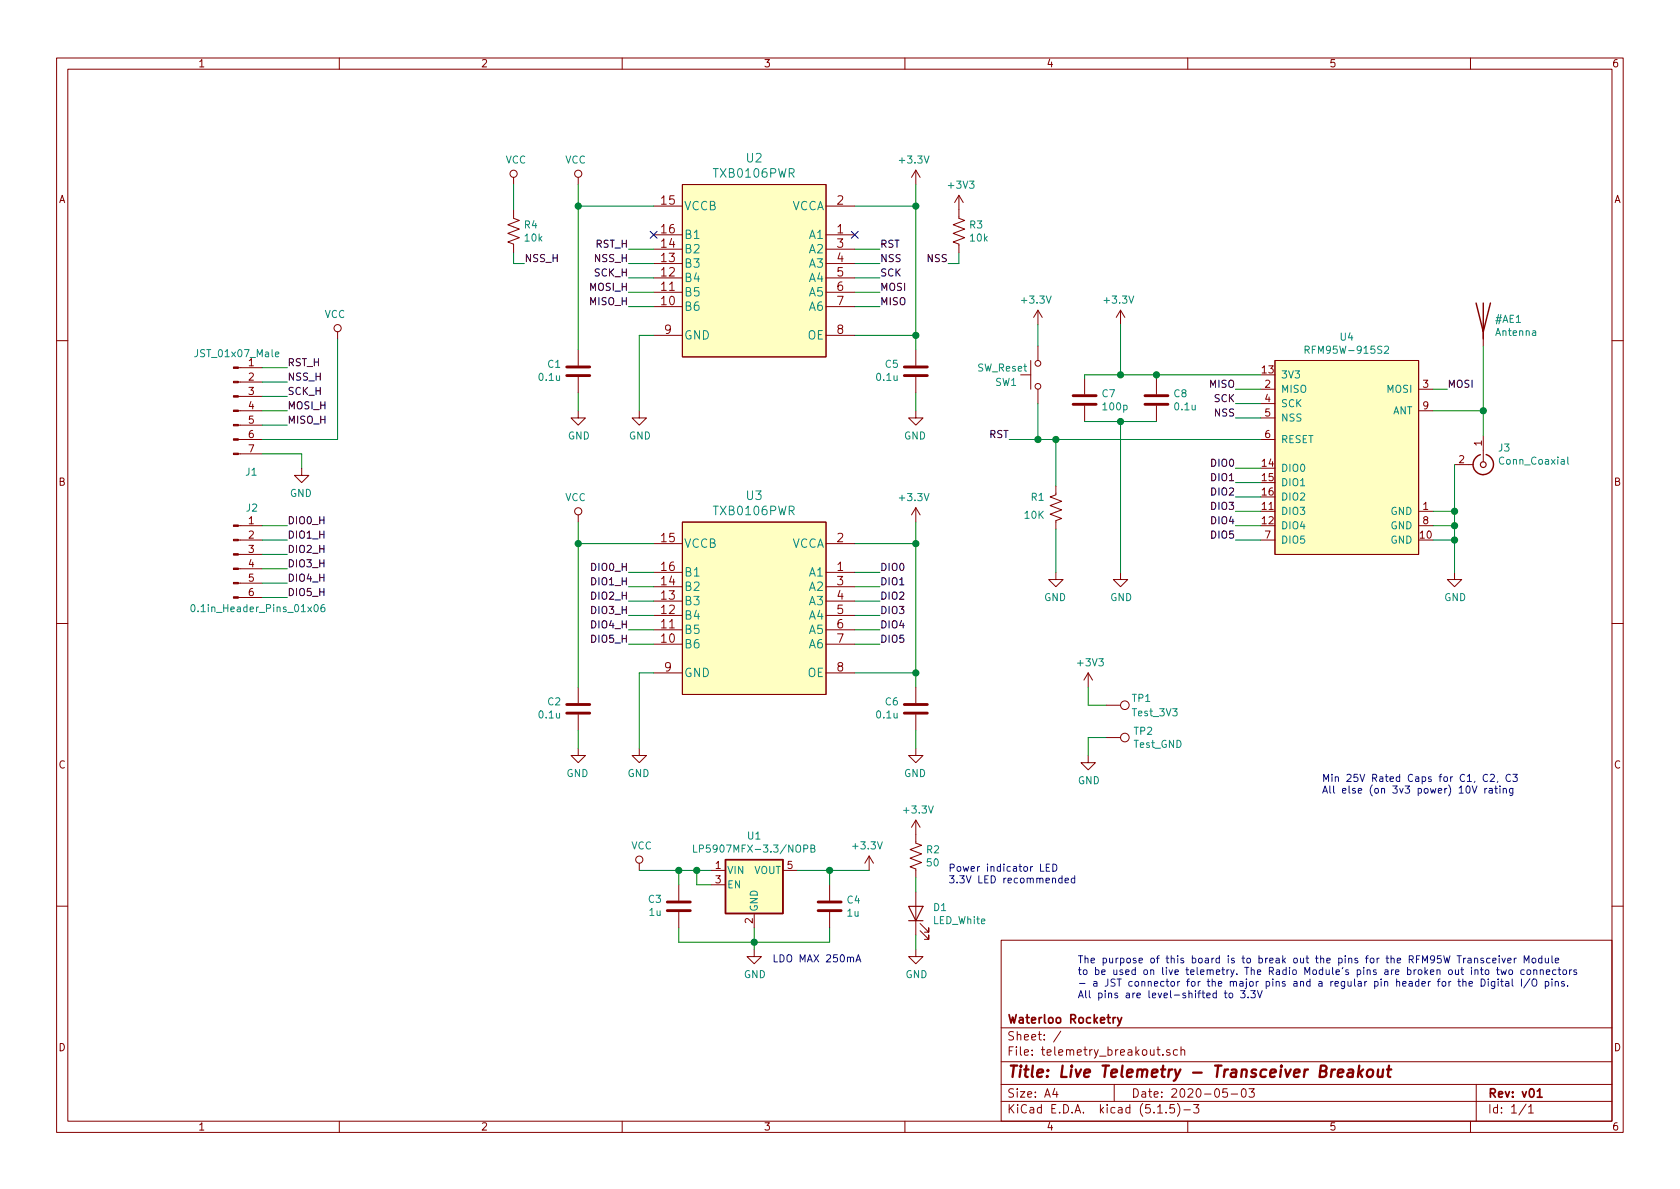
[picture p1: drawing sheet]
EESchema Schematic File Version 4
EELAYER 30 0
EELAYER END
$Descr A4 11693 8268
encoding utf-8
Sheet 1 1
Title "Live Telemetry - Transceiver Breakout"
Date "2020-05-03"
Rev "v01"
Comp "Waterloo Rocketry"
Comment1 ""
Comment2 ""
Comment3 ""
Comment4 ""
$EndDescr
Wire Wire Line
	5950 1925 6125 1925
$Comp
L power:GND #PWR0102
U 1 1
P 4450 2850
F 0 "#PWR0102" H 4450 2600 50  0001 C CNN
F 1 "GND" H 4455 2677 50  0000 C CNN
F 2 "" H 4450 2850 50  0001 C CNN
F 3 "" H 4450 2850 50  0001 C CNN
	1    4450 2850
	1    0    0    -1  
$EndComp
Wire Wire Line
	5950 1725 6125 1725
Wire Wire Line
	5950 1825 6125 1825
Wire Wire Line
	5950 2025 6125 2025
Text Label 6125 1725 0    50   ~ 0
RST
Text Label 6125 2025 0    50   ~ 0
MOSI
Text Label 6125 2125 0    50   ~ 0
MISO
Text Label 6125 1825 0    50   ~ 0
NSS
Text Label 6125 1925 0    50   ~ 0
SCK
Wire Wire Line
	5950 3975 6125 3975
Wire Wire Line
	5950 4075 6125 4075
Wire Wire Line
	5950 4175 6125 4175
Wire Wire Line
	5950 4275 6125 4275
Wire Wire Line
	5950 4375 6125 4375
Wire Wire Line
	5950 4475 6125 4475
Text Label 6125 3975 0    50   ~ 0
DIO0
Text Label 6125 4075 0    50   ~ 0
DIO1
Text Label 6125 4175 0    50   ~ 0
DIO2
Text Label 6125 4275 0    50   ~ 0
DIO3
Text Label 6125 4375 0    50   ~ 0
DIO4
Text Label 6125 4475 0    50   ~ 0
DIO5
$Comp
L power:GND #PWR0104
U 1 1
P 5250 6600
F 0 "#PWR0104" H 5250 6350 50  0001 C CNN
F 1 "GND" H 5255 6427 50  0000 C CNN
F 2 "" H 5250 6600 50  0001 C CNN
F 3 "" H 5250 6600 50  0001 C CNN
	1    5250 6600
	1    0    0    -1  
$EndComp
$Comp
L Device:C C3
U 1 1
P 4725 6300
F 0 "C3" H 4611 6254 50  0000 R CNN
F 1 "1u" H 4611 6345 50  0000 R CNN
F 2 "Capacitor_SMD:C_0805_2012Metric_Pad1.15x1.40mm_HandSolder" H 4763 6150 50  0001 C CNN
F 3 "~" H 4725 6300 50  0001 C CNN
	1    4725 6300
	1    0    0    1   
$EndComp
$Comp
L Device:C C4
U 1 1
P 5775 6300
F 0 "C4" H 5890 6346 50  0000 L CNN
F 1 "1u" H 5890 6255 50  0000 L CNN
F 2 "Capacitor_SMD:C_0805_2012Metric_Pad1.15x1.40mm_HandSolder" H 5813 6150 50  0001 C CNN
F 3 "~" H 5775 6300 50  0001 C CNN
	1    5775 6300
	1    0    0    -1  
$EndComp
$Comp
L power:VCC #PWR0105
U 1 1
P 4450 6050
F 0 "#PWR0105" H 4450 5900 50  0001 C CNN
F 1 "VCC" H 4467 6223 50  0000 C CNN
F 2 "" H 4450 6050 50  0001 C CNN
F 3 "" H 4450 6050 50  0001 C CNN
	1    4450 6050
	1    0    0    -1  
$EndComp
Wire Wire Line
	5550 6050 5775 6050
Wire Wire Line
	4450 6050 4725 6050
Wire Wire Line
	4725 6150 4725 6050
Connection ~ 4725 6050
Wire Wire Line
	4725 6050 4850 6050
Wire Wire Line
	5775 6150 5775 6050
Connection ~ 5775 6050
Wire Wire Line
	5775 6050 6050 6050
Wire Wire Line
	5250 6550 5250 6600
$Comp
L canhw:TXB0106PWR U3
U 1 1
P 5250 4275
F 0 "U3" H 5250 5112 60  0000 C CNN
F 1 "TXB0106PWR" H 5250 5006 60  0000 C CNN
F 2 "Package_SO:TSSOP-16_4.4x5mm_P0.65mm" H 5250 4215 60  0001 C CNN
F 3 "http://www.ti.com/lit/ds/symlink/txb0106.pdf?ts=1588535347449" H 5250 5006 60  0001 C CNN
	1    5250 4275
	-1   0    0    -1  
$EndComp
$Comp
L canhw:TXB0106PWR U2
U 1 1
P 5250 1925
F 0 "U2" H 5250 2762 60  0000 C CNN
F 1 "TXB0106PWR" H 5250 2656 60  0000 C CNN
F 2 "Package_SO:TSSOP-16_4.4x5mm_P0.65mm" H 5250 1865 60  0001 C CNN
F 3 "http://www.ti.com/lit/ds/symlink/txb0106.pdf?ts=1588535347449" H 5250 2656 60  0001 C CNN
	1    5250 1925
	-1   0    0    -1  
$EndComp
Wire Wire Line
	4550 2025 4375 2025
Wire Wire Line
	4550 1925 4375 1925
Wire Wire Line
	4550 1825 4375 1825
Wire Wire Line
	4550 1725 4375 1725
Wire Wire Line
	2000 4150 1825 4150
Wire Wire Line
	2000 4050 1825 4050
Wire Wire Line
	2000 3950 1825 3950
Wire Wire Line
	2000 3650 1825 3650
Wire Wire Line
	2000 3750 1825 3750
Wire Wire Line
	2000 3850 1825 3850
$Comp
L power:GND #PWR0107
U 1 1
P 4450 5200
F 0 "#PWR0107" H 4450 4950 50  0001 C CNN
F 1 "GND" H 4455 5027 50  0000 C CNN
F 2 "" H 4450 5200 50  0001 C CNN
F 3 "" H 4450 5200 50  0001 C CNN
	1    4450 5200
	-1   0    0    -1  
$EndComp
$Comp
L Device:C C2
U 1 1
P 4025 4925
F 0 "C2" H 3910 4879 50  0000 R CNN
F 1 "0.1u" H 3910 4970 50  0000 R CNN
F 2 "Capacitor_SMD:C_0805_2012Metric_Pad1.15x1.40mm_HandSolder" H 4063 4775 50  0001 C CNN
F 3 "~" H 4025 4925 50  0001 C CNN
	1    4025 4925
	1    0    0    1   
$EndComp
$Comp
L Device:C C6
U 1 1
P 6375 4925
F 0 "C6" H 6260 4879 50  0000 R CNN
F 1 "0.1u" H 6260 4970 50  0000 R CNN
F 2 "Capacitor_SMD:C_0805_2012Metric_Pad1.15x1.40mm_HandSolder" H 6413 4775 50  0001 C CNN
F 3 "~" H 6375 4925 50  0001 C CNN
	1    6375 4925
	1    0    0    1   
$EndComp
Wire Wire Line
	6375 3775 6375 4675
$Comp
L power:GND #PWR0108
U 1 1
P 6375 5200
F 0 "#PWR0108" H 6375 4950 50  0001 C CNN
F 1 "GND" H 6380 5027 50  0000 C CNN
F 2 "" H 6375 5200 50  0001 C CNN
F 3 "" H 6375 5200 50  0001 C CNN
	1    6375 5200
	-1   0    0    -1  
$EndComp
Wire Wire Line
	4550 3775 4025 3775
Wire Wire Line
	6375 5075 6375 5200
$Comp
L power:+3.3V #PWR0109
U 1 1
P 6375 3625
F 0 "#PWR0109" H 6375 3475 50  0001 C CNN
F 1 "+3.3V" H 6390 3798 50  0000 C CNN
F 2 "" H 6375 3625 50  0001 C CNN
F 3 "" H 6375 3625 50  0001 C CNN
	1    6375 3625
	-1   0    0    -1  
$EndComp
Wire Wire Line
	6375 3625 6375 3775
Connection ~ 6375 3775
$Comp
L power:VCC #PWR0110
U 1 1
P 4025 3625
F 0 "#PWR0110" H 4025 3475 50  0001 C CNN
F 1 "VCC" H 4042 3798 50  0000 C CNN
F 2 "" H 4025 3625 50  0001 C CNN
F 3 "" H 4025 3625 50  0001 C CNN
	1    4025 3625
	-1   0    0    -1  
$EndComp
Wire Wire Line
	4025 3625 4025 3775
$Comp
L power:GND #PWR0111
U 1 1
P 6375 2850
F 0 "#PWR0111" H 6375 2600 50  0001 C CNN
F 1 "GND" H 6380 2677 50  0000 C CNN
F 2 "" H 6375 2850 50  0001 C CNN
F 3 "" H 6375 2850 50  0001 C CNN
	1    6375 2850
	-1   0    0    -1  
$EndComp
$Comp
L power:+3.3V #PWR0112
U 1 1
P 6375 1275
F 0 "#PWR0112" H 6375 1125 50  0001 C CNN
F 1 "+3.3V" H 6390 1448 50  0000 C CNN
F 2 "" H 6375 1275 50  0001 C CNN
F 3 "" H 6375 1275 50  0001 C CNN
	1    6375 1275
	-1   0    0    -1  
$EndComp
Wire Wire Line
	6375 1275 6375 1425
Wire Wire Line
	6375 1425 6375 2325
Connection ~ 6375 1425
Text Label 2000 3650 0    50   ~ 0
DIO0_H
Text Label 2000 3750 0    50   ~ 0
DIO1_H
Text Label 2000 3850 0    50   ~ 0
DIO2_H
Text Label 2000 3950 0    50   ~ 0
DIO3_H
Text Label 2000 4050 0    50   ~ 0
DIO4_H
Text Label 2000 4150 0    50   ~ 0
DIO5_H
$Comp
L power:VCC #PWR0114
U 1 1
P 4025 1275
F 0 "#PWR0114" H 4025 1125 50  0001 C CNN
F 1 "VCC" H 4042 1448 50  0000 C CNN
F 2 "" H 4025 1275 50  0001 C CNN
F 3 "" H 4025 1275 50  0001 C CNN
	1    4025 1275
	-1   0    0    -1  
$EndComp
$Comp
L Device:C C1
U 1 1
P 4025 2575
F 0 "C1" H 3910 2529 50  0000 R CNN
F 1 "0.1u" H 3910 2620 50  0000 R CNN
F 2 "Capacitor_SMD:C_0805_2012Metric_Pad1.15x1.40mm_HandSolder" H 4063 2425 50  0001 C CNN
F 3 "~" H 4025 2575 50  0001 C CNN
	1    4025 2575
	1    0    0    1   
$EndComp
Wire Wire Line
	4550 2325 4450 2325
Wire Wire Line
	4025 1425 4025 2425
Wire Wire Line
	4550 1425 4025 1425
Wire Wire Line
	4025 1275 4025 1425
Connection ~ 4025 1425
$Comp
L Connector:Conn_01x06_Male J2
U 1 1
P 1625 3850
F 0 "J2" H 1800 4175 50  0000 R CNN
F 1 "0.1in_Header_Pins_01x06" H 2275 3475 50  0000 R CNN
F 2 "Connector_PinSocket_2.54mm:PinSocket_1x06_P2.54mm_Vertical" H 1625 3850 50  0001 C CNN
F 3 "~" H 1625 3850 50  0001 C CNN
	1    1625 3850
	1    0    0    -1  
$EndComp
$Comp
L Regulator_Linear:AP2112K-3.3 U1
U 1 1
P 5250 6150
F 0 "U1" H 5250 6492 50  0000 C CNN
F 1 "LP5907MFX-3.3/NOPB" H 5250 6401 50  0000 C CNN
F 2 "Package_TO_SOT_SMD:SOT-23-5_HandSoldering" H 5250 6475 50  0001 C CNN
F 3 "http://www.ti.com/lit/ds/symlink/lp5907.pdf?ts=1588541953645" H 5250 6250 50  0001 C CNN
	1    5250 6150
	1    0    0    -1  
$EndComp
Wire Wire Line
	4725 6450 4725 6550
Wire Wire Line
	4725 6550 5250 6550
Wire Wire Line
	5775 6450 5775 6550
Wire Wire Line
	5775 6550 5250 6550
Connection ~ 5250 6550
Wire Wire Line
	5250 6450 5250 6550
Wire Wire Line
	4950 6150 4850 6150
Wire Wire Line
	4850 6150 4850 6050
Connection ~ 4850 6050
Wire Wire Line
	4850 6050 4950 6050
Wire Wire Line
	4450 2325 4450 2850
$Comp
L power:GND #PWR0103
U 1 1
P 4025 2850
F 0 "#PWR0103" H 4025 2600 50  0001 C CNN
F 1 "GND" H 4030 2677 50  0000 C CNN
F 2 "" H 4025 2850 50  0001 C CNN
F 3 "" H 4025 2850 50  0001 C CNN
	1    4025 2850
	1    0    0    -1  
$EndComp
Wire Wire Line
	4025 2725 4025 2850
Wire Wire Line
	6375 2725 6375 2850
$Comp
L Device:C C5
U 1 1
P 6375 2575
F 0 "C5" H 6260 2529 50  0000 R CNN
F 1 "0.1u" H 6260 2620 50  0000 R CNN
F 2 "Capacitor_SMD:C_0805_2012Metric_Pad1.15x1.40mm_HandSolder" H 6413 2425 50  0001 C CNN
F 3 "~" H 6375 2575 50  0001 C CNN
	1    6375 2575
	1    0    0    1   
$EndComp
Wire Wire Line
	5950 1425 6375 1425
Wire Wire Line
	5950 2325 6375 2325
Connection ~ 6375 2325
Wire Wire Line
	6375 2325 6375 2425
Wire Wire Line
	4375 4475 4550 4475
Wire Wire Line
	4550 4375 4375 4375
Wire Wire Line
	4550 4275 4375 4275
Wire Wire Line
	4550 4175 4375 4175
Wire Wire Line
	4550 4075 4375 4075
Wire Wire Line
	4550 3975 4375 3975
Text Label 4375 4475 2    50   ~ 0
DIO5_H
Text Label 4375 4375 2    50   ~ 0
DIO4_H
Text Label 4375 4275 2    50   ~ 0
DIO3_H
Text Label 4375 4175 2    50   ~ 0
DIO2_H
Text Label 4375 4075 2    50   ~ 0
DIO1_H
Text Label 4375 3975 2    50   ~ 0
DIO0_H
Wire Wire Line
	4550 4675 4450 4675
Wire Wire Line
	4450 4675 4450 5200
Wire Wire Line
	5950 3775 6375 3775
Wire Wire Line
	4025 3775 4025 4775
Connection ~ 4025 3775
$Comp
L power:GND #PWR0106
U 1 1
P 4025 5200
F 0 "#PWR0106" H 4025 4950 50  0001 C CNN
F 1 "GND" H 4030 5027 50  0000 C CNN
F 2 "" H 4025 5200 50  0001 C CNN
F 3 "" H 4025 5200 50  0001 C CNN
	1    4025 5200
	-1   0    0    -1  
$EndComp
Wire Wire Line
	4025 5075 4025 5200
Wire Wire Line
	5950 4675 6375 4675
Connection ~ 6375 4675
Wire Wire Line
	6375 4675 6375 4775
$Comp
L power:+3.3V #PWR0119
U 1 1
P 6050 6050
F 0 "#PWR0119" H 6050 5900 50  0001 C CNN
F 1 "+3.3V" H 6065 6223 50  0000 C CNN
F 2 "" H 6050 6050 50  0001 C CNN
F 3 "" H 6050 6050 50  0001 C CNN
	1    6050 6050
	-1   0    0    -1  
$EndComp
Wire Wire Line
	4550 2125 4375 2125
Wire Wire Line
	5950 2125 6125 2125
NoConn ~ 5950 1625
NoConn ~ 4550 1625
Text Label 4375 2025 2    50   ~ 0
MOSI_H
Text Label 4375 2125 2    50   ~ 0
MISO_H
Text Label 4375 1925 2    50   ~ 0
SCK_H
Text Label 4375 1825 2    50   ~ 0
NSS_H
$Comp
L power:GND #PWR0115
U 1 1
P 2100 3250
F 0 "#PWR0115" H 2100 3000 50  0001 C CNN
F 1 "GND" H 2105 3077 50  0000 C CNN
F 2 "" H 2100 3250 50  0001 C CNN
F 3 "" H 2100 3250 50  0001 C CNN
	1    2100 3250
	-1   0    0    -1  
$EndComp
$Comp
L Connector:Conn_01x07_Male J1
U 1 1
P 1625 2850
F 0 "J1" H 1750 2425 50  0000 C CNN
F 1 "JST_01x07_Male" H 1650 3250 50  0000 C CNN
F 2 "Connector_JST:JST_XH_B7B-XH-A_1x07_P2.50mm_Vertical" H 1625 2850 50  0001 C CNN
F 3 "~" H 1625 2850 50  0001 C CNN
	1    1625 2850
	1    0    0    -1  
$EndComp
Text Label 2000 2850 0    50   ~ 0
MOSI_H
Text Label 2000 2950 0    50   ~ 0
MISO_H
Text Label 2000 2750 0    50   ~ 0
SCK_H
Wire Wire Line
	1825 2950 2000 2950
Wire Wire Line
	2000 2850 1825 2850
Wire Wire Line
	1825 2750 2000 2750
Text Label 2000 2550 0    50   ~ 0
RST_H
Text Label 4375 1725 2    50   ~ 0
RST_H
Wire Wire Line
	2100 3250 2100 3150
Wire Wire Line
	2100 3150 1825 3150
Wire Wire Line
	1825 2550 2000 2550
Text Notes 7500 6950 0    50   ~ 0
The purpose of this board is to break out the pins for the RFM95W Transceiver Module \nto be used on live telemetry. The Radio Module's pins are broken out into two connectors \n- a JST connector for the major pins and a regular pin header for the Digital I/O pins. \nAll pins are level-shifted to 3.3V
$Comp
L power:+3.3V #PWR01
U 1 1
P 6375 5800
F 0 "#PWR01" H 6375 5650 50  0001 C CNN
F 1 "+3.3V" H 6390 5973 50  0000 C CNN
F 2 "" H 6375 5800 50  0001 C CNN
F 3 "" H 6375 5800 50  0001 C CNN
	1    6375 5800
	1    0    0    -1  
$EndComp
$Comp
L power:GND #PWR02
U 1 1
P 6375 6600
F 0 "#PWR02" H 6375 6350 50  0001 C CNN
F 1 "GND" H 6380 6427 50  0000 C CNN
F 2 "" H 6375 6600 50  0001 C CNN
F 3 "" H 6375 6600 50  0001 C CNN
	1    6375 6600
	1    0    0    -1  
$EndComp
Wire Wire Line
	6375 6100 6375 6200
Wire Wire Line
	6375 6500 6375 6600
Wire Wire Line
	7225 3050 7025 3050
Connection ~ 7225 3050
Wire Wire Line
	7225 2800 7225 3050
Wire Wire Line
	7350 3050 7350 3375
Wire Wire Line
	7350 3050 7225 3050
Wire Wire Line
	7225 2250 7225 2400
Wire Wire Line
	7350 3675 7350 3975
$Comp
L power:+3.3V #PWR0117
U 1 1
P 7225 2250
F 0 "#PWR0117" H 7225 2100 50  0001 C CNN
F 1 "+3.3V" H 7240 2423 50  0000 C CNN
F 2 "" H 7225 2250 50  0001 C CNN
F 3 "" H 7225 2250 50  0001 C CNN
	1    7225 2250
	-1   0    0    -1  
$EndComp
$Comp
L Switch:SW_Push SW1
U 1 1
P 7225 2600
F 0 "SW1" V 7275 2900 50  0000 R CNN
F 1 "SW_Reset" V 7175 3025 50  0000 R CNN
F 2 "Button_Switch_SMD:SW_Push_1P1T_NO_6x6mm_H9.5mm" H 7225 2800 50  0001 C CNN
F 3 "~" H 7225 2800 50  0001 C CNN
	1    7225 2600
	0    -1   1    0   
$EndComp
$Comp
L Device:R_US R1
U 1 1
P 7350 3525
F 0 "R1" H 7425 3600 50  0000 L CNN
F 1 "10K" H 7425 3475 50  0000 L CNN
F 2 "Resistor_SMD:R_0805_2012Metric_Pad1.15x1.40mm_HandSolder" V 7390 3515 50  0001 C CNN
F 3 "~" H 7350 3525 50  0001 C CNN
	1    7350 3525
	-1   0    0    -1  
$EndComp
$Comp
L power:GND #PWR0113
U 1 1
P 7350 3975
F 0 "#PWR0113" H 7350 3725 50  0001 C CNN
F 1 "GND" H 7355 3802 50  0000 C CNN
F 2 "" H 7350 3975 50  0001 C CNN
F 3 "" H 7350 3975 50  0001 C CNN
	1    7350 3975
	-1   0    0    -1  
$EndComp
Text Label 7025 3050 2    50   ~ 0
RST
Connection ~ 7350 3050
$Comp
L power:+3.3V #PWR0118
U 1 1
P 7800 2250
F 0 "#PWR0118" H 7800 2100 50  0001 C CNN
F 1 "+3.3V" H 7815 2423 50  0000 C CNN
F 2 "" H 7800 2250 50  0001 C CNN
F 3 "" H 7800 2250 50  0001 C CNN
	1    7800 2250
	-1   0    0    -1  
$EndComp
Wire Wire Line
	7800 2250 7800 2600
Connection ~ 10325 2850
Wire Wire Line
	10325 2400 10325 2850
$Comp
L Device:Antenna #AE1
U 1 1
P 10325 2200
F 0 "#AE1" H 10405 2189 50  0000 L CNN
F 1 "Antenna" H 10405 2098 50  0000 L CNN
F 2 "" H 10325 2200 50  0001 C CNN
F 3 "~" H 10325 2200 50  0001 C CNN
	1    10325 2200
	1    0    0    -1  
$EndComp
Wire Wire Line
	9975 2700 10075 2700
Text Label 10075 2700 0    50   ~ 0
MOSI
Text Label 8600 2900 2    50   ~ 0
NSS
Text Label 8600 2800 2    50   ~ 0
SCK
Text Label 8600 2700 2    50   ~ 0
MISO
Wire Wire Line
	8775 2900 8600 2900
Wire Wire Line
	8775 2800 8600 2800
Wire Wire Line
	8775 2700 8600 2700
Text Label 8600 3750 2    50   ~ 0
DIO5
Text Label 8600 3650 2    50   ~ 0
DIO4
Text Label 8600 3550 2    50   ~ 0
DIO3
Text Label 8600 3450 2    50   ~ 0
DIO2
Text Label 8600 3350 2    50   ~ 0
DIO1
Text Label 8600 3250 2    50   ~ 0
DIO0
Wire Wire Line
	8775 3750 8600 3750
Wire Wire Line
	8775 3650 8600 3650
Wire Wire Line
	8775 3550 8600 3550
Wire Wire Line
	8775 3450 8600 3450
Wire Wire Line
	8775 3350 8600 3350
Wire Wire Line
	8775 3250 8600 3250
Wire Wire Line
	10325 2850 10325 3025
$Comp
L Connector:Conn_Coaxial J3
U 1 1
P 10325 3225
F 0 "J3" V 10207 3325 50  0000 L CNN
F 1 "Conn_Coaxial" V 10298 3325 50  0000 L CNN
F 2 "canhw:RF_connector_SMA_3-1478978-1_BIG_PADS" H 10325 3225 50  0001 C CNN
F 3 " ~" H 10325 3225 50  0001 C CNN
	1    10325 3225
	0    1    1    0   
$EndComp
Wire Wire Line
	9975 2850 10325 2850
Connection ~ 10125 3550
Wire Wire Line
	10125 3550 10125 3225
$Comp
L power:GND #PWR0101
U 1 1
P 10125 3975
F 0 "#PWR0101" H 10125 3725 50  0001 C CNN
F 1 "GND" H 10130 3802 50  0000 C CNN
F 2 "" H 10125 3975 50  0001 C CNN
F 3 "" H 10125 3975 50  0001 C CNN
	1    10125 3975
	1    0    0    -1  
$EndComp
Wire Wire Line
	9975 3550 10125 3550
Wire Wire Line
	10125 3550 10125 3650
Wire Wire Line
	9975 3650 10125 3650
Connection ~ 10125 3650
Wire Wire Line
	10125 3650 10125 3750
Wire Wire Line
	9975 3750 10125 3750
Connection ~ 10125 3750
Wire Wire Line
	10125 3750 10125 3975
$Comp
L canhw:RFM95W U4
U 1 1
P 8875 3850
F 0 "U4" H 9375 5365 50  0000 C CNN
F 1 "RFM95W-915S2" H 9375 5274 50  0000 C CNN
F 2 "canhw:XCVR_RFM95W-915S2" H 8925 5250 50  0001 C CNN
F 3 "https://www.rfsolutions.co.uk/downloads/1463993415RFM95_96_97_98W.pdf" H 8925 5250 50  0001 C CNN
	1    8875 3850
	1    0    0    -1  
$EndComp
$Comp
L power:GND #PWR03
U 1 1
P 7800 3975
F 0 "#PWR03" H 7800 3725 50  0001 C CNN
F 1 "GND" H 7805 3802 50  0000 C CNN
F 2 "" H 7800 3975 50  0001 C CNN
F 3 "" H 7800 3975 50  0001 C CNN
	1    7800 3975
	1    0    0    -1  
$EndComp
Wire Wire Line
	7350 3050 8775 3050
Connection ~ 7800 2925
Wire Wire Line
	8050 2925 7800 2925
Wire Wire Line
	7550 2925 7800 2925
Wire Wire Line
	7800 2925 7800 3975
$Comp
L Device:C C8
U 1 1
P 8050 2775
F 0 "C8" H 8165 2821 50  0000 L CNN
F 1 "0.1u" H 8165 2730 50  0000 L CNN
F 2 "Capacitor_SMD:C_0805_2012Metric_Pad1.15x1.40mm_HandSolder" H 8088 2625 50  0001 C CNN
F 3 "~" H 8050 2775 50  0001 C CNN
	1    8050 2775
	1    0    0    -1  
$EndComp
$Comp
L Device:C C7
U 1 1
P 7550 2775
F 0 "C7" H 7665 2821 50  0000 L CNN
F 1 "100p" H 7665 2730 50  0000 L CNN
F 2 "Capacitor_SMD:C_0805_2012Metric_Pad1.15x1.40mm_HandSolder" H 7588 2625 50  0001 C CNN
F 3 "~" H 7550 2775 50  0001 C CNN
	1    7550 2775
	1    0    0    -1  
$EndComp
Wire Wire Line
	7550 2600 7550 2625
Wire Wire Line
	8050 2625 8050 2600
Connection ~ 8050 2600
Wire Wire Line
	8050 2600 7800 2600
Connection ~ 7800 2600
Wire Wire Line
	7800 2600 7550 2600
Wire Wire Line
	8050 2600 8775 2600
$Comp
L Device:LED D1
U 1 1
P 6375 6350
F 0 "D1" V 6414 6233 50  0000 R CNN
F 1 "LED_White" V 6323 6233 50  0000 R CNN
F 2 "LED_SMD:LED_1206_3216Metric_Pad1.42x1.75mm_HandSolder" H 6375 6350 50  0001 C CNN
F 3 "~" H 6375 6350 50  0001 C CNN
	1    6375 6350
	0    -1   -1   0   
$EndComp
Text Notes 6475 6175 0    50   ~ 0
Power indicator LED
Text Notes 5375 6700 0    50   ~ 0
LDO MAX 250mA
Text Notes 9200 5525 0    50   ~ 0
Min 25V Rated Caps for C1, C2, C3\nAll else (on 3v3 power) 10V rating
$Comp
L Device:R_US R2
U 1 1
P 6375 5950
F 0 "R2" H 6443 5996 50  0000 L CNN
F 1 "50" H 6443 5905 50  0000 L CNN
F 2 "Resistor_SMD:R_0805_2012Metric_Pad1.15x1.40mm_HandSolder" V 6415 5940 50  0001 C CNN
F 3 "~" H 6375 5950 50  0001 C CNN
	1    6375 5950
	1    0    0    -1  
$EndComp
$Comp
L power:+3V3 #PWR04
U 1 1
P 6675 1450
F 0 "#PWR04" H 6675 1300 50  0001 C CNN
F 1 "+3V3" H 6690 1623 50  0000 C CNN
F 2 "" H 6675 1450 50  0001 C CNN
F 3 "" H 6675 1450 50  0001 C CNN
	1    6675 1450
	1    0    0    -1  
$EndComp
$Comp
L Device:R_US R3
U 1 1
P 6675 1600
F 0 "R3" H 6743 1646 50  0000 L CNN
F 1 "10k" H 6743 1555 50  0000 L CNN
F 2 "Resistor_SMD:R_0805_2012Metric_Pad1.15x1.40mm_HandSolder" V 6715 1590 50  0001 C CNN
F 3 "~" H 6675 1600 50  0001 C CNN
	1    6675 1600
	1    0    0    -1  
$EndComp
Wire Wire Line
	1825 2650 2000 2650
Text Label 2000 2650 0    50   ~ 0
NSS_H
Wire Wire Line
	6675 1750 6675 1825
Wire Wire Line
	6675 1825 6600 1825
Text Label 6600 1825 2    50   ~ 0
NSS
$Comp
L power:VCC #PWR0116
U 1 1
P 2350 2350
F 0 "#PWR0116" H 2350 2200 50  0001 C CNN
F 1 "VCC" H 2367 2523 50  0000 C CNN
F 2 "" H 2350 2350 50  0001 C CNN
F 3 "" H 2350 2350 50  0001 C CNN
	1    2350 2350
	-1   0    0    -1  
$EndComp
Wire Wire Line
	2350 3050 2350 2350
Wire Wire Line
	1825 3050 2350 3050
$Comp
L Connector:TestPoint TP1
U 1 1
P 7700 4900
F 0 "TP1" V 7650 5075 50  0000 L CNN
F 1 "Test_3V3" V 7750 5075 50  0000 L CNN
F 2 "TestPoint:TestPoint_Pad_D1.0mm" H 7900 4900 50  0001 C CNN
F 3 "~" H 7900 4900 50  0001 C CNN
	1    7700 4900
	0    1    1    0   
$EndComp
$Comp
L Connector:TestPoint TP2
U 1 1
P 7700 5125
F 0 "TP2" V 7654 5313 50  0000 L CNN
F 1 "Test_GND" V 7745 5313 50  0000 L CNN
F 2 "TestPoint:TestPoint_Pad_D1.0mm" H 7900 5125 50  0001 C CNN
F 3 "~" H 7900 5125 50  0001 C CNN
	1    7700 5125
	0    1    1    0   
$EndComp
$Comp
L power:GND #PWR06
U 1 1
P 7575 5250
F 0 "#PWR06" H 7575 5000 50  0001 C CNN
F 1 "GND" H 7580 5077 50  0000 C CNN
F 2 "" H 7575 5250 50  0001 C CNN
F 3 "" H 7575 5250 50  0001 C CNN
	1    7575 5250
	1    0    0    -1  
$EndComp
$Comp
L power:+3V3 #PWR05
U 1 1
P 7575 4775
F 0 "#PWR05" H 7575 4625 50  0001 C CNN
F 1 "+3V3" H 7590 4948 50  0000 C CNN
F 2 "" H 7575 4775 50  0001 C CNN
F 3 "" H 7575 4775 50  0001 C CNN
	1    7575 4775
	1    0    0    -1  
$EndComp
Wire Wire Line
	7700 4900 7575 4900
Wire Wire Line
	7575 4900 7575 4775
Wire Wire Line
	7700 5125 7575 5125
Wire Wire Line
	7575 5125 7575 5250
$Comp
L Device:R_US R4
U 1 1
P 3575 1600
F 0 "R4" H 3643 1646 50  0000 L CNN
F 1 "10k" H 3643 1555 50  0000 L CNN
F 2 "Resistor_SMD:R_0805_2012Metric_Pad1.15x1.40mm_HandSolder" V 3615 1590 50  0001 C CNN
F 3 "~" H 3575 1600 50  0001 C CNN
	1    3575 1600
	1    0    0    -1  
$EndComp
Wire Wire Line
	3575 1750 3575 1825
Text Label 3650 1825 0    50   ~ 0
NSS_H
$Comp
L power:VCC #PWR07
U 1 1
P 3575 1275
F 0 "#PWR07" H 3575 1125 50  0001 C CNN
F 1 "VCC" H 3592 1448 50  0000 C CNN
F 2 "" H 3575 1275 50  0001 C CNN
F 3 "" H 3575 1275 50  0001 C CNN
	1    3575 1275
	1    0    0    -1  
$EndComp
Wire Wire Line
	3575 1825 3650 1825
Wire Wire Line
	3575 1275 3575 1450
$EndSCHEMATC
